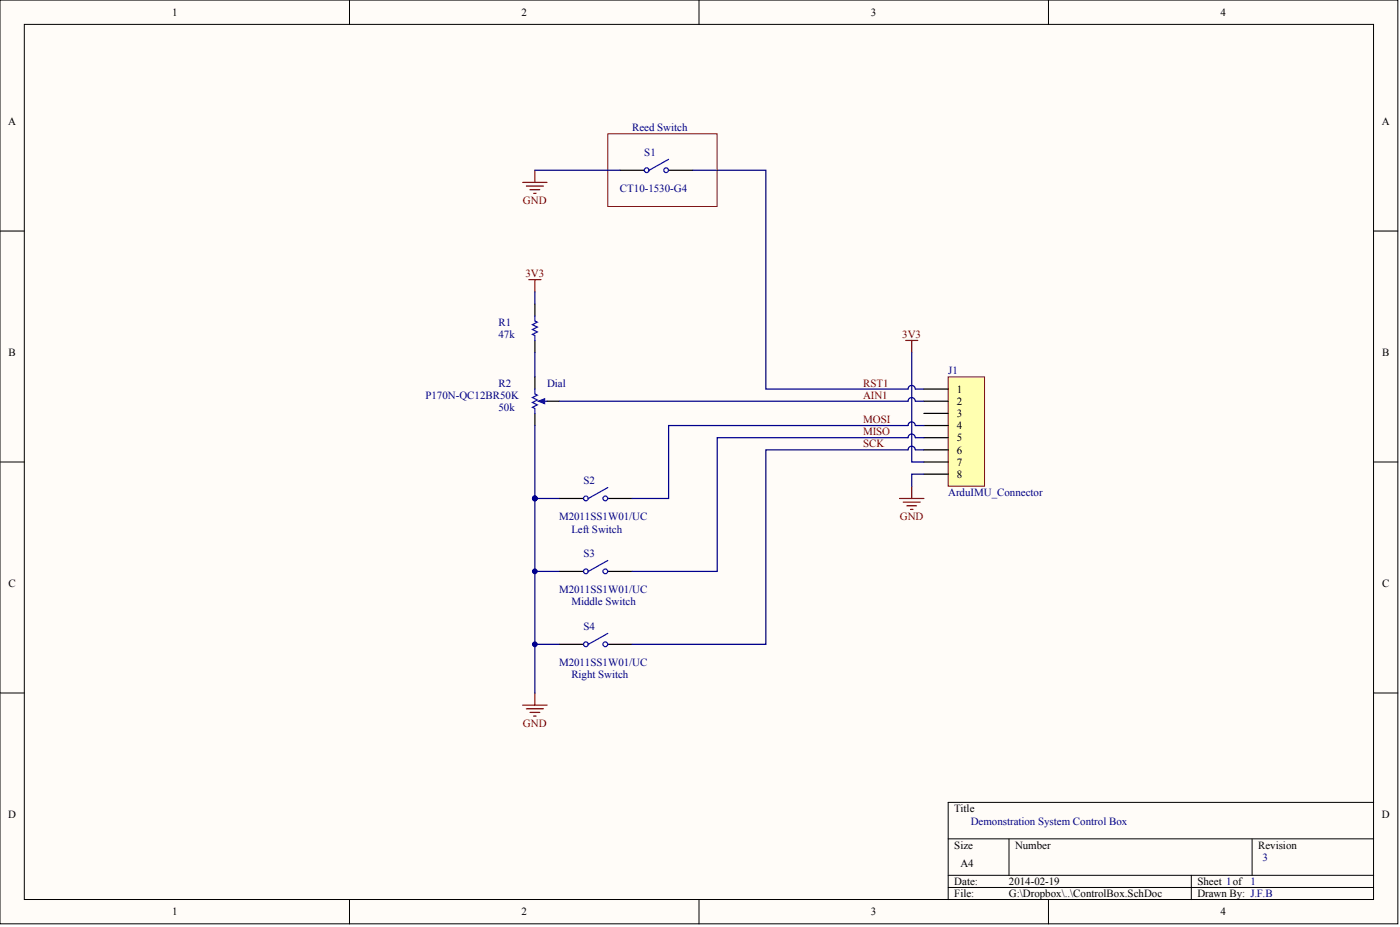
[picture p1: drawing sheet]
# Altium project ControlBox.PrjPCB
1 sheet, 7 parts. Net scope: global (net labels, ports and power ports of the same name join across sheets).

## Sheet ControlBox.SchDoc: Demonstration System Control Box
size A4; DrawnBy: J.F.B; Revision: 3; SheetNumber: 1; SheetTotal: 1

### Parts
J1  ArduIMU_Connector  [HDR1X8]
R1  value 47k  [AXIAL-0.3]
R2  P170N-QC12BR50K  value 50k  [VR5]
S1  CT10-1530-G4  [SPST-2]
S2  M2011SS1W01/UC  [SPST-2]
S3  M2011SS1W01/UC  [SPST-2]
S4  M2011SS1W01/UC  [SPST-2]

### Blocks framed on the sheet
Reed Switch: S1

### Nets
3V3: J1.7 R1.2
GND: J1.8 R2.1(TOP) S1.1(COMMON) S2.1(COMMON) S3.1(COMMON) S4.1(COMMON)
AIN1: J1.2 R2.3(TAP)
MISO: J1.5 S3.2(NO)
MOSI: J1.4 S2.2(NO)
RST1: J1.1 S1.2(NO)
SCK: J1.6 S4.2(NO)
NetR1_1: R1.1 R2.2(BOT)

Not connected (* = marked no-connect by the designer): J1 3

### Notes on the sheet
- (near R2) Dial
- Left Switch
- Middle Switch
- (near S4) Right Switch
